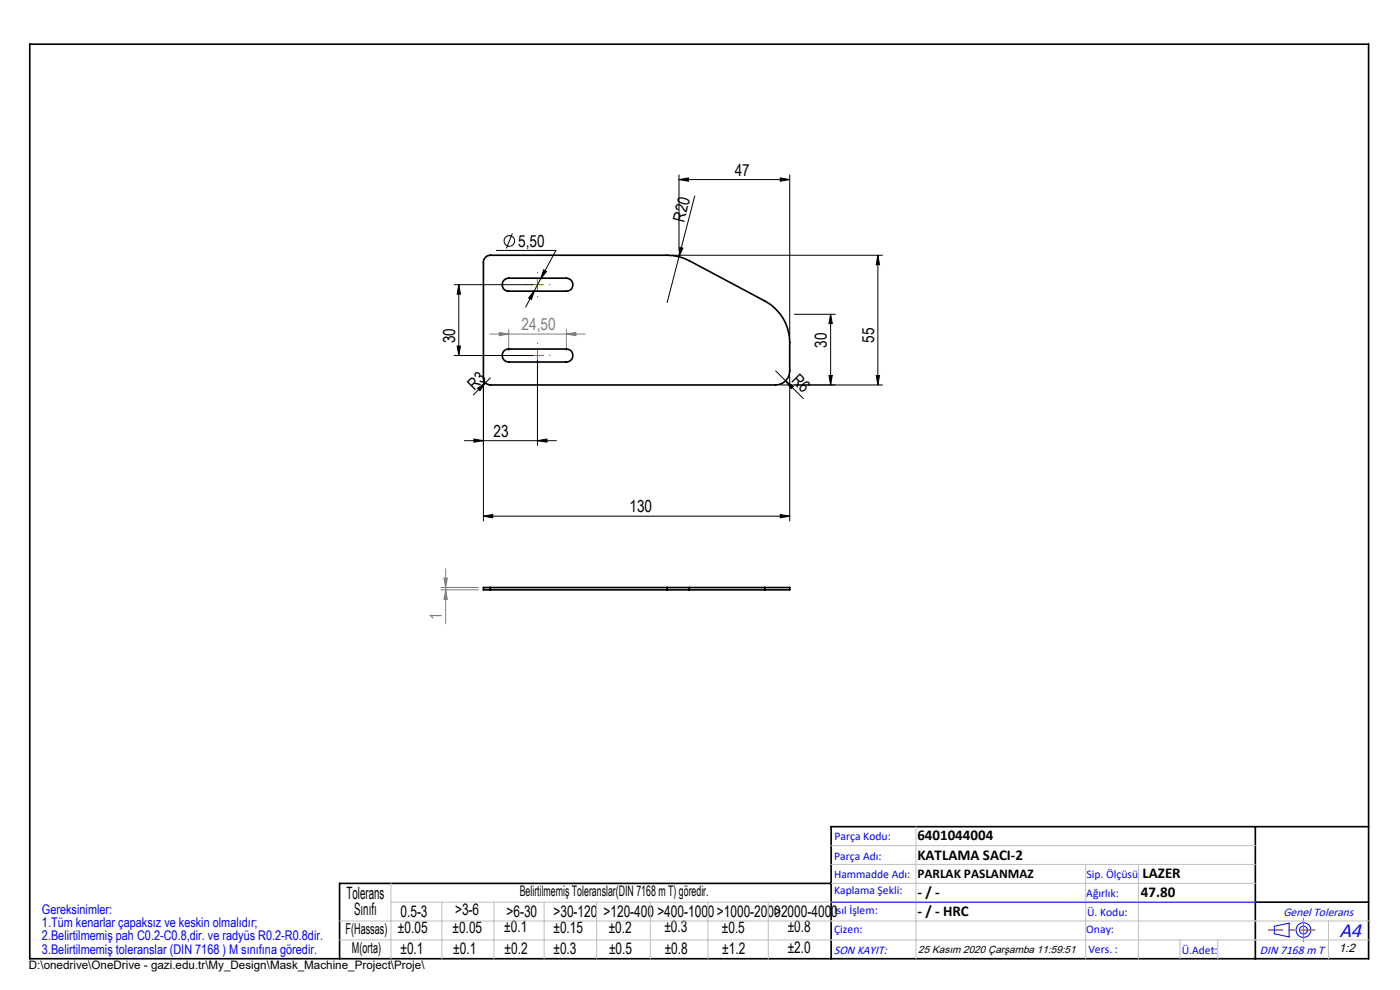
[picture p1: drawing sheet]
<svg xmlns="http://www.w3.org/2000/svg" width="297mm" height="210mm" viewBox="0 0 297 210" stroke-linecap="round" stroke-linejoin="round" font-family="sans-serif">
<g fill="none" stroke="#000" stroke-width=".21">
<path d="M144 38.1l2-.4v.7zM144 37.1v16.1M144 38.1h23.5M165.5 37.7l2 .4-2 .3zM167.5 37.1v34.5M105.3 53.1h12.6l-3.2 6.1M108.7 49.5l-1.3 3.2M114.7 59.2l-1.3 2.4M115.3 57.2l.6 .4-1.2 1.6zM142.6 54.1h44.6M144.2 52.4l.7 .2-.9 1.9zM147.4 41.5l-5.9 22.7"/>
<path d="M186.2 54.1v27.6M186.2 54.1l.4 2.1h-.7zM96.3 60.4h16.7M96.3 75.4h16.7M97 73.4h.7l-.4 2zM97.3 60.4v15M97.3 60.4l.4 2h-.7zM113.4 61.6l-.7 1.9-.6-.3zM113.4 61.6l-1.9 3.5M114 76.4v18.1M164.5 78.7l5.9 5.9M167.5 79.6v30.9"/>
<path d="M168.5 66.7h8.7M175.9 79.6h.7l-.4 2.1zM176.2 66.7l.4 1.9h-.7zM176.2 66.7v15M185.9 79.6h.7l-.4 2.1zM98.5 93.5h19.5M100.5 93.1l2.1 .4-2.1 .3zM101.3 82.4l1.7-1.2-1.2 1.7zM102.6 81.2v29.3M104 80.1l-3.6 3.7M114 93.5l2-.4v.7zM165.5 81.7h21.7"/>
<path d="M166.7 80.8l1.6 1.1-.5 .5zM102.6 109.5l1.9-.4v.7zM102.6 109.5h64.9M165.5 109.1l2 .4-2 .3z"/>
<circle cx="108.1" cy="51.1" r="1.12"/>
</g>
<g fill="none" stroke="#00f" stroke-width=".21">
<path d="M176.3 191.4h90M270.3 196.5l3.2-.7v2.9l-3.2-.6z"/>
<circle cx="276.5" cy="197.3" r="1.57"/>
<circle cx="276.5" cy="197.3" r=".83"/>
</g>
<path d="M103.9 70.9h20.2M105.9 70.5l2 .4-2 .3zM107.9 69.8v4.6M120.2 70.9l2-.4v.7zM120.2 69.8v4.6M93.5 125.1h8M93.5 124.6h8M94.2 122.6h.7l-.4 2zM94.5 120.6v11.8M94.5 125.1l.4 2h-.7z" fill="none" stroke="#808080" stroke-width=".21"/>
<path d="M114.1 57.9v-.1M111.6 60.4h-.2M111.6 75.4h-.2M114.1 62.9v.1M114.1 72.9v-.1M114.1 77.9v.1M116.6 60.4h.1M116.6 75.4h.1" fill="none" stroke="#808000" stroke-width=".21" stroke-dasharray="15.2 1.3 1.3 1.3"/>
<path d="M114 59.2v2.5M112.8 60.4h2.5M112.8 75.4h2.5M114 74.1v2.6" fill="none" stroke="#808000" stroke-width=".21"/>
<path d="M6.3 9.4h284v194h-284zM266.3 175.4v28M290.3 175.4h-114v28M176.3 187.4h-104.3v16M266.3 191.4h24" fill="none" stroke="#000" stroke-width=".35"/>
<path d="M279 197.3h-9.9" fill="none" stroke="#f00" stroke-width=".21" stroke-dasharray="15.2 1.3 1.3 1.3" stroke-dashoffset="12.2"/>
<path d="M276.5 197.3v2.5M276.5 197.3v-2.5" fill="none" stroke="#808080" stroke-width=".21" stroke-dasharray="15.2 1.3 1.3 1.3"/>
<g fill="none" stroke="#c0c0c0" stroke-width=".21">
<path d="M176.3 179.4h90M194.3 175.4v28M72 199.4h218.3M72 195.4h218.3M82.9 187.4v16M82.9 191.4h183.4M93.7 191.4v12M104.8 191.4v12M115.4 191.4v12M126.6 191.4v12M138 191.4v12M150.2 191.4v12"/>
<path d="M163 191.4v12M176.3 183.4h90M176.3 187.4h90M230.3 183.4v20M241.5 183.4v20M250.3 199.4v4M258.3 199.4v4M281.8 195.4v8"/>
</g>
<g fill="#000">
<path d="M144.2 52.4l.7 .2-.9 1.9zM101.3 82.4l1.7-1.2-1.2 1.7zM166.7 80.8l1.6 1.1-.5 .5z"/>
<path d="M144 38.1l2-.4v.7zM165.5 37.7l2 .4-2 .3z"/>
<path d="M186.2 54.1l.4 2.1h-.7zM185.9 79.6h.7l-.4 2.1zM97.3 60.4l.4 2h-.7zM97 73.4h.7l-.4 2z"/>
<path d="M113.4 61.6l-1.3 1.6 .6 .3zM115.3 57.2l-.6 2 1.2-1.6z"/>
<path d="M114 93.5l2-.4v.7zM100.5 93.1l2.1 .4-2.1 .3z"/>
<path d="M175.9 79.6h.7l-.4 2.1zM176.2 66.7l.4 1.9h-.7z"/>
<path d="M165.5 109.1l2 .4-2 .3zM102.6 109.5l1.9-.4v.7z"/>
</g>
<g fill="#808080">
<path d="M94.5 125.1l.4 2h-.7zM94.2 122.6h.7l-.4 2z"/>
<path d="M105.9 70.5l2 .4-2 .3zM120.2 70.9l2-.4v.7z"/>
</g>
<g fill="none" stroke="#000" stroke-width=".35">
<path d="M103 54.6l.5-.4 .5-.1h37.5a10.6 10.6 0 0 1 4.7 1.2l16 8.5a10 10 0 0 1 5.3 8.9v6a3 3 0 0 1-3 3h-60.5a1.51 1.51 0 0 1-1.4-1.6v-24.8zM106.9 59.4l.5-.3 .5-.1h12.3a1.38 1.38 0 0 1 1.3 1.4 1.38 1.38 0 0 1-1.3 1.4h-12.3a1.37 1.37 0 0 1-1.3-.9 1.37 1.37 0 0 1 .3-1.5zM106.9 74.4l.7-.4h12.6a1.38 1.38 0 0 1 1.3 1.4 1.38 1.38 0 0 1-1.3 1.4h-12.3a1.4 1.4 0 0 1-1.2-.9 1.4 1.4 0 0 1 .2-1.5zM104 124.6h-1.4v.5h1.4M104 124.6v.5M104 125.1h37.5M104 124.6h37.5M141.5 125.1h4.7M141.5 124.6h4.7M141.5 124.6v.5M146.2 125.1h16M146.2 124.6h16"/>
<path d="M146.2 124.6v.5M162.2 124.6h5.3v.5h-5.3M162.2 124.6v.5"/>
</g>
<text font-size="4.4" fill="#00f" x="284.2" y="198.7">A4</text>
<g font-size="3.6">
<text x="73.5" y="190.7">Tolerans</text>
<text x="75.1" y="194.1">Sınıfı</text>
</g>
<g font-size="3.5">
<text x="155.9" y="37.3">47</text>
<text x="145.1" y="47.2" transform="rotate(-75 145.1 47.2)">R20</text>
<text x="109.9" y="52.3">5,50</text>
<text x="96.6" y="72.8" transform="rotate(-90 96.6 72.8)">30</text>
<text x="175.4" y="73.7" transform="rotate(-90 175.4 73.7)">30</text>
<text x="185.4" y="72.7" transform="rotate(-90 185.4 72.7)">55</text>
<text x="100.7" y="82.9" transform="rotate(-45 100.7 82.9)">R3</text>
<text x="167.8" y="80.9" transform="rotate(45 167.8 80.9)">R6</text>
<text x="104.7" y="92.7">23</text>
<text x="133.5" y="108.7">130</text>
</g>
<g font-size="3.5" fill="#808080">
<text x="110.6" y="70">24,50</text>
<text x="93.8" y="131.5" transform="rotate(-90 93.8 131.5)">1</text>
</g>
<g font-size="3.4">
<text x="84.4" y="198">±0.05</text>
<text x="85" y="194.4">0.5-3</text>
<text x="96" y="197.8">±0.05</text>
<text x="96.5" y="194.2">&gt;3-6</text>
<text x="107" y="197.8">±0.1</text>
<text x="107.5" y="194.5">&gt;6-30</text>
<text x="117.4" y="194.5">&gt;30-120</text>
<text x="117.4" y="197.9">±0.15</text>
<text x="128" y="194.5">&gt;120-400</text>
<text x="129.1" y="197.8">±0.2</text>
<text x="139.5" y="194.5">&gt;400-1000&gt;1000-2000&gt;2000-4000</text>
<text x="140.9" y="197.8">±0.3</text>
<text x="153.1" y="197.8">±0.5</text>
<text x="167.1" y="197.7">±0.8</text>
<text x="85" y="202.3">±0.1</text>
<text x="96.2" y="202.3">±0.1</text>
<text x="107" y="202.3">±0.2</text>
<text x="117.4" y="202.4">±0.3</text>
<text x="129.2" y="202.3">±0.5</text>
<text x="141" y="202.3">±0.8</text>
<text x="153.2" y="202.3">±1.2</text>
<text x="167.1" y="202.2">±2.0</text>
</g>
<g font-size="3.2">
<text x="194.6" y="178.2">6401044004</text>
<text x="194.6" y="182.4">KATLAMA SACI-2</text>
<text x="194.6" y="190.2">- / -</text>
<text x="242" y="190.2">47.80</text>
<text x="242.4" y="186.2">LAZER</text>
<text x="194.6" y="194.3">- / - HRC</text>
<text x="73.3" y="198.1">F(Hassas)</text>
<text x="74.7" y="202.2">M(orta)</text>
</g>
<text font-size="3.1" x="110.3" y="190.1">Belirtilmemiş Toleranslar(DIN 7168 m T) göredir.</text>
<text font-size="2.8" x="194.6" y="186.2">PARLAK PASLANMAZ</text>
<g font-size="2.8" fill="#0000e8">
<text x="8.9" y="193.8">Gereksinimler:</text>
<text x="8.9" y="196.6">1.Tüm kenarlar çapaksız ve keskin olmalıdır;</text>
<text x="8.9" y="199.5">2.Belirtilmemiş pah C0.2-C0.8,dir. ve radyüs R0.2-R0.8dir.</text>
<text x="8.9" y="202.3">3.Belirtilmemiş toleranslar (DIN 7168 ) M sınıfına göredir.</text>
</g>
<g font-size="2.6" fill="#00f">
<text x="272.3" y="194.3">Genel Tolerans</text>
<text x="176.9" y="202.3">SON KAYIT:</text>
<text x="267.3" y="202.4">DIN 7168 m T</text>
</g>
<text font-size="2.6" x="284" y="202">1:2</text>
<g font-size="2.5" fill="#00f">
<text x="177" y="178.2">Parça Kodu:</text>
<text x="177" y="182.4">Parça Adı:</text>
<text x="176.9" y="186.2">Hammadde Adı:</text>
<text x="177" y="189.7">Kaplama Şekli:</text>
<text x="230.5" y="190.2">Ağırlık:</text>
<text x="230.5" y="186.2">Sip. Ölçüsü</text>
<text x="176.9" y="193.9">Isıl İşlem:</text>
<text x="177" y="197.8">Çizen:</text>
<text x="230.4" y="197.8">Onay:</text>
<text x="230.6" y="194.3">Ü. Kodu:</text>
<text x="230.9" y="202.1">Vers. :</text>
<text x="250.7" y="202.4">Ü.Adet:</text>
</g>
<text font-size="2.5" x="6.1" y="205.5">D:\onedrive\OneDrive - gazi.edu.tr\My_Design\Mask_Machine_Project\Proje\</text>
<text font-size="2.2" x="194.8" y="202.1">25 Kasım 2020 Çarşamba 11:59:51</text>
</svg>
